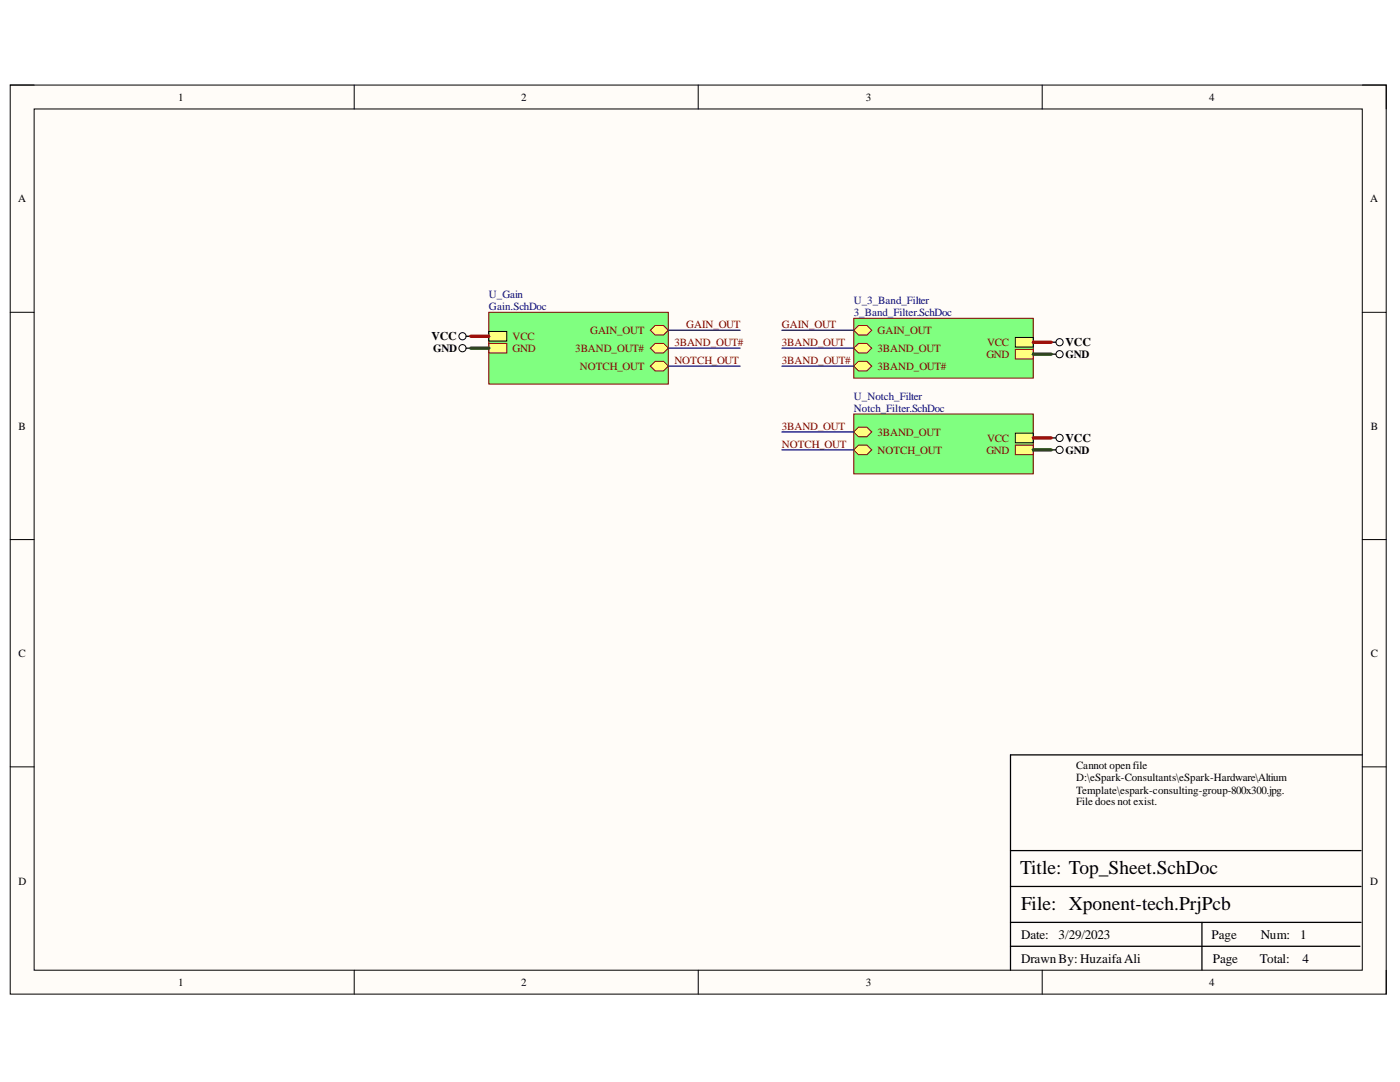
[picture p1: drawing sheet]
<svg xmlns="http://www.w3.org/2000/svg" width="279mm" height="216mm" viewBox="0 0 279 216" stroke-linecap="round" stroke-linejoin="round" font-family="sans-serif">
<path d="M2 17h274.6v181.4h-274.6z" fill-rule="evenodd" fill="#fffcf8"/>
<path d="M2 17h274.6v181.4h-274.6z" fill="none" stroke="#000" stroke-width=".2"/>
<path d="M6.8 21.7h265.1v171.9h-265.1z" fill-rule="evenodd" fill="#fffcf8"/>
<g fill="none" stroke="#000" stroke-width=".2">
<path d="M2 17h4.8M70.7 17v4.7M139.3 17v4.7M208 17v4.7M271.9 17h4.7v4.7M6.8 21.7h265.1v171.9h-265.1zM2 62.3h4.8M271.9 62.3h4.7M2 107.7h4.8M271.9 107.7h4.7M2 153h4.8M271.9 153h4.7"/>
<path d="M70.7 193.6v4.8M139.3 193.6v4.8M208 193.6v4.8M276.6 193.6v4.8"/>
</g>
<path d="M271.9 150.6h-70.2v43M201.7 176.9h69.9M201.7 169.7h69.9M201.7 188.8h69.7M201.7 184.1h69.9M239.9 184.1v9.5" fill="none" stroke="#000" stroke-width=".25"/>
<path d="M170.4 82.6h35.8v11.9h-35.8z" fill-rule="evenodd" fill="#80ff80"/>
<path d="M170.4 82.6h35.8v11.9h-35.8z" fill="none" stroke="#800000" stroke-width=".2"/>
<path d="M202.6 88.8h3.6v1.9h-3.6z" fill-rule="evenodd" fill="#ffff80"/>
<path d="M202.6 88.8h3.6v1.9h-3.6z" fill="none" stroke="#800000" stroke-width=".2"/>
<path d="M202.6 86.4h3.6v1.9h-3.6z" fill-rule="evenodd" fill="#ffff80"/>
<path d="M202.6 86.4h3.6v1.9h-3.6z" fill="none" stroke="#000" stroke-width=".2"/>
<path d="M170.4 86.2l.9-1h1.7l1 1-1 .9h-1.7z" fill-rule="evenodd" fill="#ffff80"/>
<path d="M170.4 86.2l.9-1h1.7l1 1-1 .9h-1.7z" fill="none" stroke="#800000" stroke-width=".2"/>
<path d="M170.4 89.8l.9-1h1.7l1 1-1 .9h-1.7z" fill-rule="evenodd" fill="#ffff80"/>
<path d="M170.4 89.8l.9-1h1.7l1 1-1 .9h-1.7z" fill="none" stroke="#800000" stroke-width=".2"/>
<g fill="none" stroke="#000" stroke-width=".2">
<circle cx="92.3" cy="69.5" r=".72"/>
<circle cx="92.3" cy="67.1" r=".72"/>
<circle cx="211.5" cy="70.7" r=".72"/>
<circle cx="211.5" cy="68.3" r=".72"/>
<circle cx="211.5" cy="89.8" r=".72"/>
<circle cx="211.5" cy="87.4" r=".72"/>
</g>
<path d="M93 69.5h1M93 67.1h1M209.8 68.3h.9M209.8 70.7h.9M209.8 89.8h.9M209.8 87.4h.9" fill="none" stroke="#000" stroke-width=".25"/>
<path d="M170.4 63.5h35.8v12h-35.8z" fill-rule="evenodd" fill="#80ff80"/>
<path d="M170.4 63.5h35.8v12h-35.8z" fill="none" stroke="#800000" stroke-width=".2"/>
<path d="M170.4 65.9l.9-1h1.7l1 1-1 1h-1.7z" fill-rule="evenodd" fill="#ffff80"/>
<path d="M170.4 65.9l.9-1h1.7l1 1-1 1h-1.7z" fill="none" stroke="#800000" stroke-width=".2"/>
<path d="M170.4 69.5l.9-1h1.7l1 1-1 .9h-1.7z" fill-rule="evenodd" fill="#ffff80"/>
<path d="M170.4 69.5l.9-1h1.7l1 1-1 .9h-1.7z" fill="none" stroke="#800000" stroke-width=".2"/>
<path d="M202.6 69.7h3.6v1.9h-3.6z" fill-rule="evenodd" fill="#ffff80"/>
<path d="M202.6 69.7h3.6v1.9h-3.6z" fill="none" stroke="#800000" stroke-width=".2"/>
<path d="M202.6 67.3h3.6v1.9h-3.6z" fill-rule="evenodd" fill="#ffff80"/>
<path d="M202.6 67.3h3.6v1.9h-3.6z" fill="none" stroke="#000" stroke-width=".2"/>
<path d="M170.4 73.1l.9-1h1.7l1 1-1 .9h-1.7z" fill-rule="evenodd" fill="#ffff80"/>
<path d="M170.4 73.1l.9-1h1.7l1 1-1 .9h-1.7z" fill="none" stroke="#800000" stroke-width=".2"/>
<path d="M97.6 62.3h35.8v14.3h-35.8z" fill-rule="evenodd" fill="#80ff80"/>
<path d="M97.6 62.3h35.8v14.3h-35.8z" fill="none" stroke="#800000" stroke-width=".2"/>
<path d="M97.6 68.5h3.5v1.9h-3.5z" fill-rule="evenodd" fill="#ffff80"/>
<path d="M97.6 68.5h3.5v1.9h-3.5z" fill="none" stroke="#800000" stroke-width=".2"/>
<path d="M97.6 66.1h3.5v1.9h-3.5z" fill-rule="evenodd" fill="#ffff80"/>
<path d="M97.6 66.1h3.5v1.9h-3.5z" fill="none" stroke="#000" stroke-width=".2"/>
<path d="M129.8 65.9l.9-1h1.7l1 1-1 1h-1.7z" fill-rule="evenodd" fill="#ffff80"/>
<path d="M129.8 65.9l.9-1h1.7l1 1-1 1h-1.7z" fill="none" stroke="#800000" stroke-width=".2"/>
<path d="M129.8 73.1l.9-1h1.7l1 1-1 .9h-1.7z" fill-rule="evenodd" fill="#ffff80"/>
<path d="M129.8 73.1l.9-1h1.7l1 1-1 .9h-1.7z" fill="none" stroke="#800000" stroke-width=".2"/>
<path d="M129.8 69.5l.9-1h1.7l1 1-1 .9h-1.7z" fill-rule="evenodd" fill="#ffff80"/>
<path d="M129.8 69.5l.9-1h1.7l1 1-1 .9h-1.7z" fill="none" stroke="#800000" stroke-width=".2"/>
<path d="M94 69.5h3.6M206.2 70.7h3.6M206.2 89.8h3.6" fill="none" stroke="#274e13" stroke-width=".68"/>
<path d="M94 67.1h3.6M206.2 68.3h3.6M206.2 87.4h3.6" fill="none" stroke="#c00" stroke-width=".68"/>
<path d="M133.4 65.9h14.3M133.4 73.1h14.3M133.4 69.5h14.3M156.1 65.9h14.3M156.1 73.1h14.3M156.1 69.5h14.3M156.1 89.8h14.3M156.1 86.2h14.3" fill="none" stroke="#000080" stroke-width=".25"/>
<g font-size="3.9">
<text x="203.6" y="174.4">Title: Top_Sheet.SchDoc</text>
<text x="203.8" y="181.6">File: Xponent-tech.PrjPcb</text>
</g>
<g font-size="2.6">
<text x="203.8" y="187.3">Date:</text>
<text x="211.2" y="187.3">3/29/2023</text>
<text x="241.8" y="187.3">Page</text>
<text x="251.6" y="187.3">Num:</text>
<text x="259.5" y="187.3">1</text>
<text x="203.8" y="192.1">Drawn By: HuzaifaAli</text>
<text x="242.1" y="192.1">Page</text>
<text x="251.4" y="192.1">Total:</text>
<text x="260" y="192.1">4</text>
</g>
<g font-size="2.4">
<text x="86.1" y="67.9">VCC</text>
<text x="212.6" y="69.1">VCC</text>
<text x="212.6" y="88.2">VCC</text>
</g>
<g font-size="2.2">
<text x="35.6" y="20.1">1</text>
<text x="104" y="20.1">2</text>
<text x="172.8" y="20.1">3</text>
<text x="241.3" y="20.1">4</text>
<text x="3.6" y="40.4">A</text>
<text x="273.5" y="40.4">A</text>
<text x="86.4" y="70.3">GND</text>
<text x="212.6" y="71.4">GND</text>
<text x="3.7" y="85.7">B</text>
<text x="273.6" y="85.7">B</text>
<text x="212.6" y="90.5">GND</text>
<text x="3.7" y="131.1">C</text>
<text x="273.6" y="131.1">C</text>
<text x="214.8" y="153.5">Cannot openfile</text>
<text x="214.8" y="155.9">D:\eSpark-Consultants\eSpark-Hardware\Altium</text>
<text x="214.8" y="158.3">Template\espark-consulting-group-800x300.jpg.</text>
<text x="214.8" y="160.7">File does not exist.</text>
<text x="3.7" y="176.5">D</text>
<text x="273.5" y="176.5">D</text>
<text x="35.6" y="196.8">1</text>
<text x="104" y="196.8">2</text>
<text x="172.8" y="196.8">3</text>
<text x="241.3" y="196.8">4</text>
</g>
<g font-size="2.2" fill="#000080">
<text x="97.6" y="59.5">U_Gain</text>
<text x="97.6" y="61.9">Gain.SchDoc</text>
<text x="170.4" y="60.7">U_3_Band_Filter</text>
<text x="170.4" y="63.1">3_Band_Filter.SchDoc</text>
<text x="170.4" y="79.8">U_Notch_Filter</text>
<text x="170.4" y="82.2">Notch_Filter.SchDoc</text>
</g>
<g font-size="2.2" fill="#800000">
<text x="137" y="65.4">GAIN_OUT</text>
<text x="156" y="65.4">GAIN_OUT</text>
<text x="102.3" y="70.3">GND</text>
<text x="102.3" y="67.9">VCC</text>
<text x="114.8" y="70.3">3BAND_OUT#</text>
<text x="117.8" y="66.6">GAIN_OUT</text>
<text x="134.6" y="69.1">3BAND_OUT#</text>
<text x="156" y="69.1">3BAND_OUT</text>
<text x="175.1" y="66.6">GAIN_OUT</text>
<text x="175.1" y="70.3">3BAND_OUT</text>
<text x="196.9" y="71.4">GND</text>
<text x="197" y="69.1">VCC</text>
<text x="115.7" y="73.8">NOTCH_OUT</text>
<text x="134.6" y="72.6">NOTCH_OUT</text>
<text x="156" y="72.6">3BAND_OUT#</text>
<text x="175.1" y="73.8">3BAND_OUT#</text>
<text x="156" y="89.3">NOTCH_OUT</text>
<text x="156" y="85.7">3BAND_OUT</text>
<text x="175.1" y="87">3BAND_OUT</text>
<text x="197" y="88.2">VCC</text>
<text x="175.1" y="90.5">NOTCH_OUT</text>
<text x="196.9" y="90.5">GND</text>
</g>
</svg>
